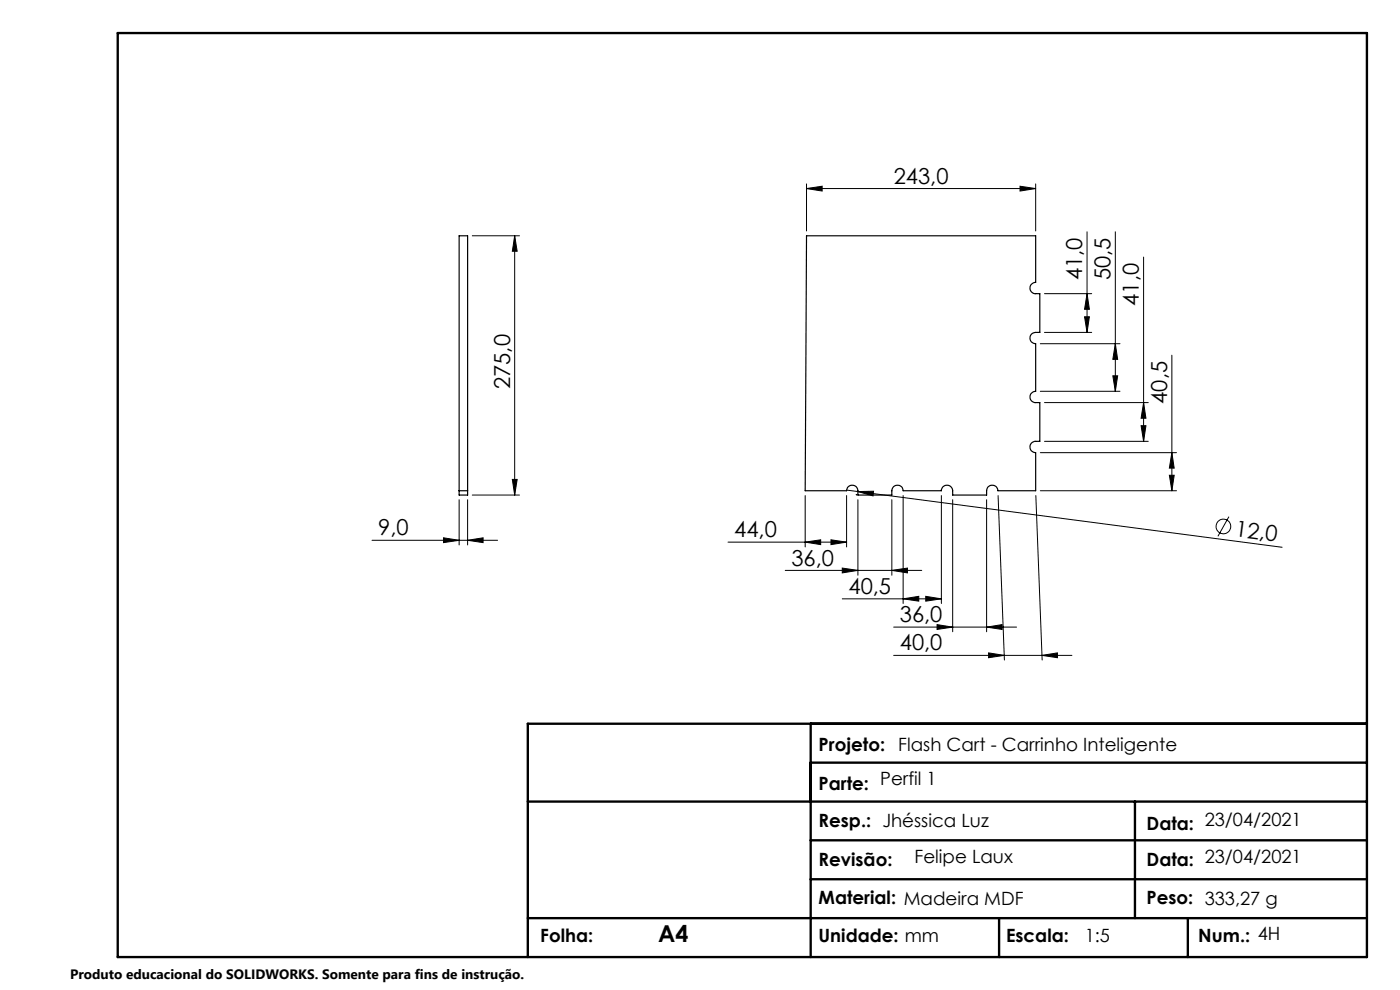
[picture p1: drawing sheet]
<svg xmlns="http://www.w3.org/2000/svg" width="297mm" height="210mm" viewBox="0 0 297 210" stroke-linecap="round" stroke-linejoin="round" font-family="sans-serif">
<g fill="none" stroke="#000" stroke-width=".21">
<path d="M171.1 40l3.3-.5v1zM171.1 39v10M171.1 40h48.6M216.4 39.5l3.3 .5-3.3 .5zM219.7 39v10M100.2 50h10M109.2 50l.5 3.3h-1zM109.2 50v55M230.6 49.2v21.3M236.6 49.2v33.8M242.6 54.5v39.1M220.7 72.9h16.9"/>
<path d="M221.6 70.5h10M221.6 62.3h10M230.1 67.2h1l-.5 3.3zM230.6 62.3l.5 3.3h-1zM236.1 79.7h1l-.5 3.3zM236.6 72.9l.5 3.3h-1zM248.6 75.3v28.8M220.7 83h16.9M220.7 96h28.9M221.6 93.6h22M221.6 85.4h22M242.1 90.3h1l-.5 3.3z"/>
<path d="M242.6 85.4l.5 3.3h-1zM248.6 96l.5 3.3h-1zM78.9 114.6h26.7M94.1 114.1l3.3 .5-3.3 .5zM97.4 106v9.6M99.2 114.6l3.3-.5v1zM99.2 106v9.6M100.2 105h10M108.7 101.7h1l-.5 3.3zM154.4 115h25.2M170.8 115l3.3-.5v1zM170.8 105.1v10.9"/>
<path d="M176.3 114.5l3.3 .5-3.3 .5zM179.6 105.1v10.9M179.6 104l2.4 .3M181.7 104.9l-.1 .1M182 104.3l3.3-.1-.1 1zM182 106v16M182 104.3l90 11.8M189.2 106v16M191.6 105.1v22.9M199.7 105.1v22.9M202.1 106v28M209.3 106v28"/>
<path d="M211.7 105.1l1.4 34.9M219.7 105.1l1.4 34.9M220.7 104.1h28.9M248.1 100.8h1l-.5 3.3zM260.7 109.6l-2.3 4.2M166.6 121h28.9M178.7 120.5l3.3 .5-3.3 .5zM178.7 127h21M189.2 121l3.3-.5v1zM189.6 133h26.1M189.6 139h37.8M191.6 127l3.3-.5v1z"/>
<path d="M196.4 126.5l3.3 .5-3.3 .5zM198.8 132.5l3.3 .5-3.3 .5zM209.3 133l3.3-.5v1zM209.7 138.5l3.3 .5-3.3 .5zM221.1 139l3.2-.5v1z"/>
<circle cx="259.5" cy="111.7" r="1.56"/>
</g>
<path d="M25 7h265v196h-265zM172 153.5v49.5M290 153.5h-178v49.5M112 170h178M172 161.8h118M172 178.3h118M240.8 170v24.8M172 186.5h118M211.9 194.8v8.2M252 194.8v8.2M290 194.8h-178" fill="none" stroke="#000" stroke-width=".5"/>
<g fill="#000">
<path d="M182 104.3l3.3-.1-.1 1z"/>
<path d="M216.4 39.5l3.3 .5-3.3 .5zM171.1 40l3.3-.5v1zM176.3 114.5l3.3 .5-3.3 .5zM170.8 115l3.3-.5v1z"/>
<path d="M109.2 50l.5 3.3h-1zM108.7 101.7h1l-.5 3.3z"/>
<path d="M230.1 67.2h1l-.5 3.3zM230.6 62.3l.5 3.3h-1z"/>
<path d="M236.1 79.7h1l-.5 3.3zM236.6 72.9l.5 3.3h-1zM242.1 90.3h1l-.5 3.3zM242.6 85.4l.5 3.3h-1zM248.1 100.8h1l-.5 3.3zM248.6 96l.5 3.3h-1z"/>
<path d="M99.2 114.6l3.3-.5v1zM94.1 114.1l3.3 .5-3.3 .5z"/>
<path d="M178.7 120.5l3.3 .5-3.3 .5zM189.2 121l3.3-.5v1zM191.6 127l3.3-.5v1zM196.4 126.5l3.3 .5-3.3 .5zM198.8 132.5l3.3 .5-3.3 .5zM209.3 133l3.3-.5v1zM209.7 138.5l3.3 .5-3.3 .5zM221.1 139l3.2-.5v1z"/>
</g>
<path d="M171.1 50h48.6v9.9a1.2 1.2 0 0 0-1.2 1.2 1.2 1.2 0 0 0 1.2 1.2h.9v8.2h-.9a1.2 1.2 0 0 0-1.2 1.2 1.2 1.2 0 0 0 1.2 1.2v10.1a1.2 1.2 0 0 0-1.2 1.2 1.2 1.2 0 0 0 1.2 1.2h.9v8.2a1.84 1.84 0 0 0-1.8 .4 1.21 1.21 0 0 0-.2 1.3 1.21 1.21 0 0 0 1.1 .7v8.1h-8a1.2 1.2 0 0 0-1.2-1.2 1.2 1.2 0 0 0-1.2 1.2v.9h-7.2a1.87 1.87 0 0 0-.4-1.8 1.18 1.18 0 0 0-1.3-.2 1.18 1.18 0 0 0-.7 1.1h-8.1a1.2 1.2 0 0 0-1.2-1.2 1.2 1.2 0 0 0-1.2 1.2v.9h-7.2a2.01 2.01 0 0 0-.4-1.8 1.2 1.2 0 0 0-1.3-.2 1.2 1.2 0 0 0-.7 1.1h-8.8zM97.4 104.1v-54.1h1.8v54.1M97.4 104.1h1.8M97.4 104.1v.9h1.8v-.9" fill="none" stroke="#000" stroke-width=".25"/>
<text font-size="4.9" x="139.6" y="199.9">A4</text>
<g font-size="4.7">
<text x="189.6" y="39">243,0</text>
<text x="229.6" y="59.5" transform="rotate(-90 229.6 59.5)">41,0</text>
<text x="235.6" y="59.5" transform="rotate(-90 235.6 59.5)">50,5</text>
<text x="241.6" y="64.8" transform="rotate(-90 241.6 64.8)">41,0</text>
<text x="108.2" y="82.5" transform="rotate(-90 108.2 82.5)">275,0</text>
<text x="247.6" y="85.7" transform="rotate(-90 247.6 85.7)">40,5</text>
<text x="80.2" y="113.6">9,0</text>
<text x="155.8" y="114">44,0</text>
<text x="261.9" y="113.7" transform="rotate(7 261.9 113.7)">12,0</text>
<text x="167.9" y="120">36,0</text>
<text x="180" y="126">40,5</text>
<text x="190.9" y="132">36,0</text>
<text x="190.9" y="138">40,0</text>
</g>
<g font-size="3.9">
<text x="173.7" y="159.2">Projeto:</text>
<text x="190.6" y="159.2">Flash Cart - Carrinho Inteligente</text>
<text x="173.7" y="167.6">Parte:</text>
<text x="186.7" y="166.5">Perfil 1</text>
<text x="173.7" y="175.3">Resp.: Jhéssica Luz</text>
<text x="243.2" y="176.1">Data: 23/04/2021</text>
<text x="173.7" y="183.7">Revisão:</text>
<text x="194" y="183.1">Felipe Laux</text>
<text x="243.2" y="183.7">Data: 23/04/2021</text>
<text x="173.7" y="191.7">Material: Madeira MDF</text>
<text x="243.2" y="191.7">Peso: 333,27 g</text>
<text x="114.6" y="199.9">Folha:</text>
<text x="173.7" y="199.9">Unidade: mm</text>
<text x="213.4" y="199.9">Escala:</text>
<text x="230.1" y="199.9">1:5</text>
<text x="254.2" y="199.9">Num.: 4H</text>
</g>
<text font-size="2.9" x="14.9" y="207.6">Produto educacional do SOLIDWORKS. Somente para fins de instrução.</text>
</svg>
